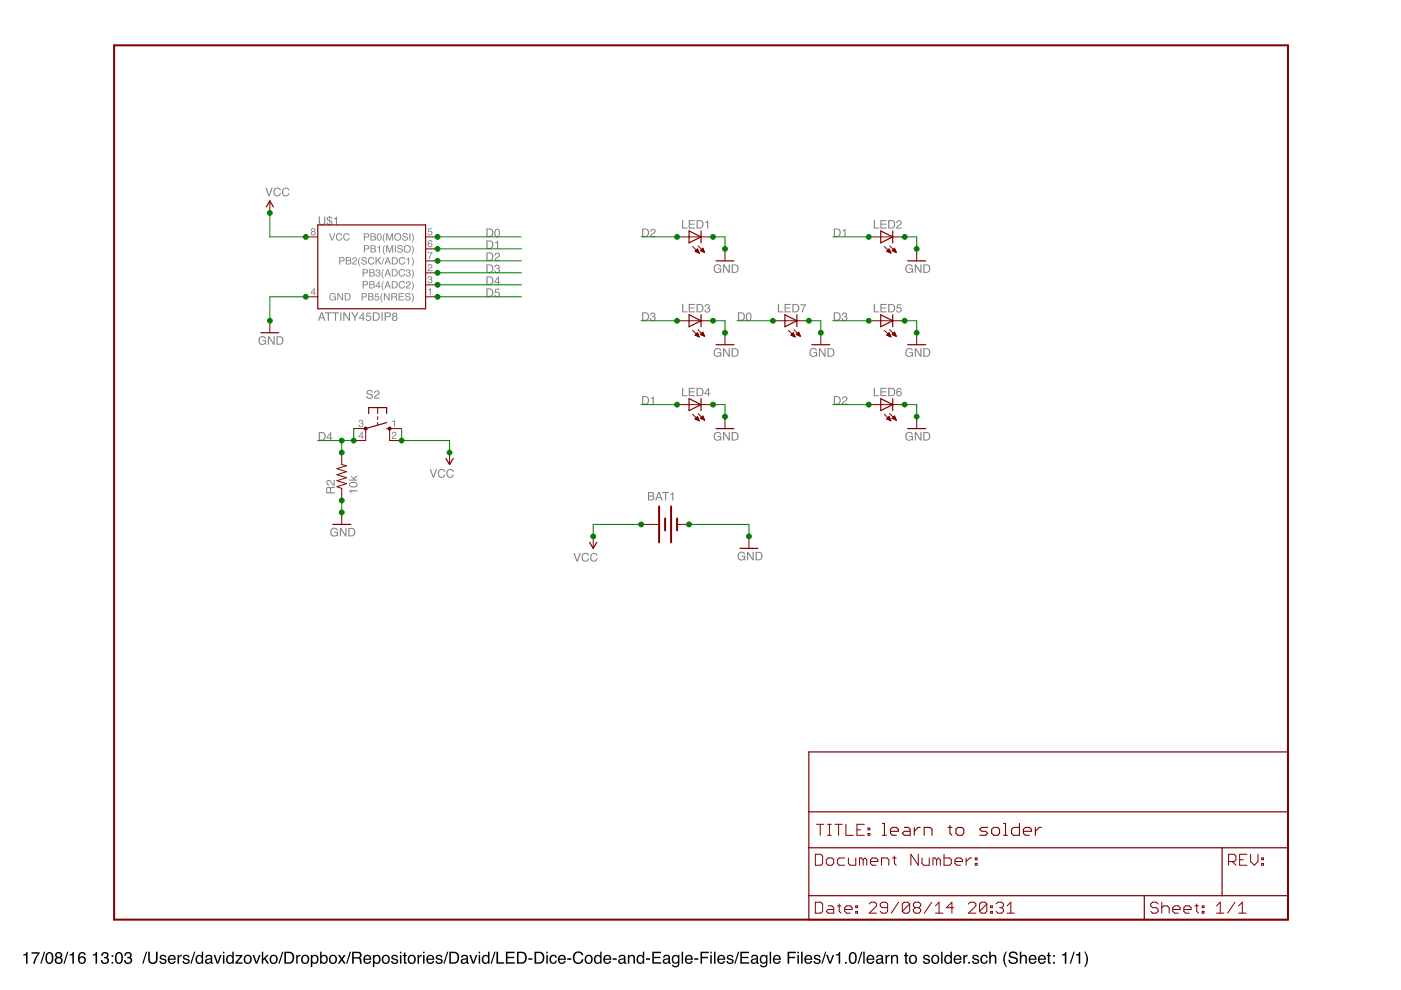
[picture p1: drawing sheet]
<?xml version="1.0" encoding="utf-8"?>
<!DOCTYPE eagle SYSTEM "eagle.dtd">
<!--
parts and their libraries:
SparkFun: Licensing: CC v3.0 Share-Alike You are welcome to use this library for commercial purposes.
-->
<eagle version="6.4">
<drawing>
<settings>
<setting alwaysvectorfont="no"/>
<setting verticaltext="up"/>
</settings>
<grid distance="0.1" unitdist="inch" unit="inch" style="lines" multiple="1" display="no" altdistance="0.01" altunitdist="inch" altunit="inch"/>
<schematic xreflabel="%F%N/%S.%C%R" xrefpart="/%S.%C%R">
<libraries>
<library name="SparkFun">
<symbols>
<symbol name="LETTER_L">
<wire x1="0" y1="185.42" x2="248.92" y2="185.42" width="0.4064" layer="94"/>
<wire x1="248.92" y1="185.42" x2="248.92" y2="0" width="0.4064" layer="94"/>
<wire x1="0" y1="185.42" x2="0" y2="0" width="0.4064" layer="94"/>
<wire x1="0" y1="0" x2="248.92" y2="0" width="0.4064" layer="94"/>
</symbol>
<symbol name="DOCFIELD">
<wire x1="0" y1="0" x2="71.12" y2="0" width="0.254" layer="94"/>
<wire x1="101.6" y1="15.24" x2="87.63" y2="15.24" width="0.254" layer="94"/>
<wire x1="0" y1="0" x2="0" y2="5.08" width="0.254" layer="94"/>
<wire x1="0" y1="5.08" x2="71.12" y2="5.08" width="0.254" layer="94"/>
<wire x1="0" y1="5.08" x2="0" y2="15.24" width="0.254" layer="94"/>
<wire x1="101.6" y1="15.24" x2="101.6" y2="5.08" width="0.254" layer="94"/>
<wire x1="71.12" y1="5.08" x2="71.12" y2="0" width="0.254" layer="94"/>
<wire x1="71.12" y1="5.08" x2="87.63" y2="5.08" width="0.254" layer="94"/>
<wire x1="71.12" y1="0" x2="101.6" y2="0" width="0.254" layer="94"/>
<wire x1="87.63" y1="15.24" x2="87.63" y2="5.08" width="0.254" layer="94"/>
<wire x1="87.63" y1="15.24" x2="0" y2="15.24" width="0.254" layer="94"/>
<wire x1="87.63" y1="5.08" x2="101.6" y2="5.08" width="0.254" layer="94"/>
<wire x1="101.6" y1="5.08" x2="101.6" y2="0" width="0.254" layer="94"/>
<wire x1="0" y1="15.24" x2="0" y2="22.86" width="0.254" layer="94"/>
<wire x1="101.6" y1="35.56" x2="0" y2="35.56" width="0.254" layer="94"/>
<wire x1="101.6" y1="35.56" x2="101.6" y2="22.86" width="0.254" layer="94"/>
<wire x1="0" y1="22.86" x2="101.6" y2="22.86" width="0.254" layer="94"/>
<wire x1="0" y1="22.86" x2="0" y2="35.56" width="0.254" layer="94"/>
<wire x1="101.6" y1="22.86" x2="101.6" y2="15.24" width="0.254" layer="94"/>
<text x="1.27" y="1.27" size="2.54" layer="94" font="vector">Date:</text>
<text x="12.7" y="1.27" size="2.54" layer="94" font="vector">&gt;LAST_DATE_TIME</text>
<text x="72.39" y="1.27" size="2.54" layer="94" font="vector">Sheet:</text>
<text x="86.36" y="1.27" size="2.54" layer="94" font="vector">&gt;SHEET</text>
<text x="88.9" y="11.43" size="2.54" layer="94" font="vector">REV:</text>
<text x="1.524" y="17.78" size="2.54" layer="94" font="vector">TITLE:</text>
<text x="1.27" y="11.43" size="2.54" layer="94" font="vector">Document Number:</text>
<text x="15.494" y="17.78" size="2.7432" layer="94" font="vector">&gt;DRAWING_NAME</text>
</symbol>
<symbol name="ATTINY13">
<wire x1="-12.7" y1="10.16" x2="10.16" y2="10.16" width="0.254" layer="94"/>
<wire x1="10.16" y1="10.16" x2="10.16" y2="-7.62" width="0.254" layer="94"/>
<wire x1="10.16" y1="-7.62" x2="-12.7" y2="-7.62" width="0.254" layer="94"/>
<wire x1="-12.7" y1="-7.62" x2="-12.7" y2="10.16" width="0.254" layer="94"/>
<text x="-12.7" y="-10.16" size="1.778" layer="96">&gt;Value</text>
<text x="-12.7" y="10.16" size="1.778" layer="95">&gt;Name</text>
<pin name="VCC" x="-15.24" y="7.62" length="short"/>
<pin name="PB1(MISO)" x="12.7" y="5.08" length="short" rot="R180"/>
<pin name="PB5(NRES)" x="12.7" y="-5.08" length="short" rot="R180"/>
<pin name="GND" x="-15.24" y="-5.08" length="short"/>
<pin name="PB0(MOSI)" x="12.7" y="7.62" length="short" rot="R180"/>
<pin name="PB2(SCK/ADC1)" x="12.7" y="2.54" length="short" rot="R180"/>
<pin name="PB3(ADC3)" x="12.7" y="0" length="short" rot="R180"/>
<pin name="PB4(ADC2)" x="12.7" y="-2.54" length="short" rot="R180"/>
</symbol>
<symbol name="VCC2">
<wire x1="0.762" y1="1.27" x2="0" y2="2.54" width="0.254" layer="94"/>
<wire x1="0" y1="2.54" x2="-0.762" y2="1.27" width="0.254" layer="94"/>
<text x="-1.016" y="3.556" size="1.778" layer="96">&gt;VALUE</text>
<pin name="VCC" x="0" y="0" visible="off" length="short" direction="sup" rot="R90"/>
</symbol>
<symbol name="GND">
<wire x1="-1.905" y1="0" x2="1.905" y2="0" width="0.254" layer="94"/>
<text x="-2.54" y="-2.54" size="1.778" layer="96">&gt;VALUE</text>
<pin name="GND" x="0" y="2.54" visible="off" length="short" direction="sup" rot="R270"/>
</symbol>
<symbol name="LED">
<wire x1="1.27" y1="0" x2="0" y2="-2.54" width="0.254" layer="94"/>
<wire x1="0" y1="-2.54" x2="-1.27" y2="0" width="0.254" layer="94"/>
<wire x1="1.27" y1="-2.54" x2="0" y2="-2.54" width="0.254" layer="94"/>
<wire x1="0" y1="-2.54" x2="-1.27" y2="-2.54" width="0.254" layer="94"/>
<wire x1="1.27" y1="0" x2="0" y2="0" width="0.254" layer="94"/>
<wire x1="0" y1="0" x2="-1.27" y2="0" width="0.254" layer="94"/>
<wire x1="0" y1="0" x2="0" y2="-2.54" width="0.1524" layer="94"/>
<wire x1="-2.032" y1="-0.762" x2="-3.429" y2="-2.159" width="0.1524" layer="94"/>
<wire x1="-1.905" y1="-1.905" x2="-3.302" y2="-3.302" width="0.1524" layer="94"/>
<text x="3.556" y="-4.572" size="1.778" layer="95" rot="R90">&gt;NAME</text>
<text x="5.715" y="-4.572" size="1.778" layer="96" rot="R90">&gt;VALUE</text>
<pin name="C" x="0" y="-5.08" visible="off" length="short" direction="pas" rot="R90"/>
<pin name="A" x="0" y="2.54" visible="off" length="short" direction="pas" rot="R270"/>
<polygon width="0.1524" layer="94">
<vertex x="-3.429" y="-2.159"/>
<vertex x="-3.048" y="-1.27"/>
<vertex x="-2.54" y="-1.778"/>
</polygon>
<polygon width="0.1524" layer="94">
<vertex x="-3.302" y="-3.302"/>
<vertex x="-2.921" y="-2.413"/>
<vertex x="-2.413" y="-2.921"/>
</polygon>
</symbol>
<symbol name="RESISTOR">
<wire x1="-2.54" y1="0" x2="-2.159" y2="1.016" width="0.1524" layer="94"/>
<wire x1="-2.159" y1="1.016" x2="-1.524" y2="-1.016" width="0.1524" layer="94"/>
<wire x1="-1.524" y1="-1.016" x2="-0.889" y2="1.016" width="0.1524" layer="94"/>
<wire x1="-0.889" y1="1.016" x2="-0.254" y2="-1.016" width="0.1524" layer="94"/>
<wire x1="-0.254" y1="-1.016" x2="0.381" y2="1.016" width="0.1524" layer="94"/>
<wire x1="0.381" y1="1.016" x2="1.016" y2="-1.016" width="0.1524" layer="94"/>
<wire x1="1.016" y1="-1.016" x2="1.651" y2="1.016" width="0.1524" layer="94"/>
<wire x1="1.651" y1="1.016" x2="2.286" y2="-1.016" width="0.1524" layer="94"/>
<wire x1="2.286" y1="-1.016" x2="2.54" y2="0" width="0.1524" layer="94"/>
<text x="-3.81" y="1.4986" size="1.778" layer="95">&gt;NAME</text>
<text x="-3.81" y="-3.302" size="1.778" layer="96">&gt;VALUE</text>
<pin name="2" x="5.08" y="0" visible="off" length="short" direction="pas" swaplevel="1" rot="R180"/>
<pin name="1" x="-5.08" y="0" visible="off" length="short" direction="pas" swaplevel="1"/>
</symbol>
<symbol name="BATTERY">
<wire x1="-1.27" y1="3.81" x2="-1.27" y2="-3.81" width="0.4064" layer="94"/>
<wire x1="0" y1="1.27" x2="0" y2="-1.27" width="0.4064" layer="94"/>
<wire x1="1.27" y1="3.81" x2="1.27" y2="-3.81" width="0.4064" layer="94"/>
<wire x1="2.54" y1="1.27" x2="2.54" y2="-1.27" width="0.4064" layer="94"/>
<wire x1="-2.54" y1="0" x2="-1.524" y2="0" width="0.1524" layer="94"/>
<text x="-3.81" y="5.08" size="1.778" layer="95">&gt;NAME</text>
<text x="-3.81" y="-6.35" size="1.778" layer="96">&gt;VALUE</text>
<pin name="-" x="5.08" y="0" visible="off" length="short" direction="pwr" rot="R180"/>
<pin name="+" x="-5.08" y="0" visible="off" length="short" direction="pwr"/>
</symbol>
</symbols>
<devicesets>
<deviceset name="FRAME-LETTER" prefix="FRAME">
<gates>
<gate name="G$1" symbol="LETTER_L" x="0" y="0"/>
<gate name="G$2" symbol="DOCFIELD" x="147.32" y="0" addlevel="must"/>
</gates>
<devices>
<device name="">
<technologies>
<technology name=""/>
</technologies>
</device>
</devices>
</deviceset>
<deviceset name="ATTINY45">
<gates>
<gate name="G$1" symbol="ATTINY13" x="0" y="0"/>
</gates>
<devices>
<device name="" package="SO08-EIAJ">
<connects>
<connect gate="G$1" pin="GND" pad="4"/>
<connect gate="G$1" pin="PB0(MOSI)" pad="5"/>
<connect gate="G$1" pin="PB1(MISO)" pad="6"/>
<connect gate="G$1" pin="PB2(SCK/ADC1)" pad="7"/>
<connect gate="G$1" pin="PB3(ADC3)" pad="2"/>
<connect gate="G$1" pin="PB4(ADC2)" pad="3"/>
<connect gate="G$1" pin="PB5(NRES)" pad="1"/>
<connect gate="G$1" pin="VCC" pad="8"/>
</connects>
<technologies>
<technology name=""/>
</technologies>
</device>
<device name="DIP8" package="DIP08">
<connects>
<connect gate="G$1" pin="GND" pad="4"/>
<connect gate="G$1" pin="PB0(MOSI)" pad="5"/>
<connect gate="G$1" pin="PB1(MISO)" pad="6"/>
<connect gate="G$1" pin="PB2(SCK/ADC1)" pad="7"/>
<connect gate="G$1" pin="PB3(ADC3)" pad="2"/>
<connect gate="G$1" pin="PB4(ADC2)" pad="3"/>
<connect gate="G$1" pin="PB5(NRES)" pad="1"/>
<connect gate="G$1" pin="VCC" pad="8"/>
</connects>
<technologies>
<technology name=""/>
</technologies>
</device>
</devices>
</deviceset>
<deviceset name="VCC" prefix="P+">
<gates>
<gate name="1" symbol="VCC2" x="0" y="0"/>
</gates>
<devices>
<device name="">
<technologies>
<technology name=""/>
</technologies>
</device>
</devices>
</deviceset>
<deviceset name="GND" prefix="GND">
<gates>
<gate name="1" symbol="GND" x="0" y="0"/>
</gates>
<devices>
<device name="">
<technologies>
<technology name=""/>
</technologies>
</device>
</devices>
</deviceset>
<deviceset name="LED" prefix="LED" uservalue="yes">
<gates>
<gate name="G$1" symbol="LED" x="0" y="0"/>
</gates>
<devices>
<device name="5MM" package="LED5MM">
<connects>
<connect gate="G$1" pin="A" pad="A"/>
<connect gate="G$1" pin="C" pad="K"/>
</connects>
<technologies>
<technology name=""/>
</technologies>
</device>
<device name="3MM" package="LED3MM">
<connects>
<connect gate="G$1" pin="A" pad="A"/>
<connect gate="G$1" pin="C" pad="K"/>
</connects>
<technologies>
<technology name=""/>
</technologies>
</device>
<device name="1206" package="LED-1206">
<connects>
<connect gate="G$1" pin="A" pad="A"/>
<connect gate="G$1" pin="C" pad="C"/>
</connects>
<technologies>
<technology name=""/>
</technologies>
</device>
<device name="0603" package="LED-0603">
<connects>
<connect gate="G$1" pin="A" pad="A"/>
<connect gate="G$1" pin="C" pad="C"/>
</connects>
<technologies>
<technology name=""/>
</technologies>
</device>
<device name="10MM" package="LED10MM">
<connects>
<connect gate="G$1" pin="A" pad="A"/>
<connect gate="G$1" pin="C" pad="C"/>
</connects>
<technologies>
<technology name=""/>
</technologies>
</device>
<device name="-FKIT-1206" package="FKIT-LED-1206">
<connects>
<connect gate="G$1" pin="A" pad="A"/>
<connect gate="G$1" pin="C" pad="C"/>
</connects>
<technologies>
<technology name=""/>
</technologies>
</device>
<device name="-3MM-NO_SILK" package="LED3MM-NS">
<connects>
<connect gate="G$1" pin="A" pad="A"/>
<connect gate="G$1" pin="C" pad="K"/>
</connects>
<technologies>
<technology name=""/>
</technologies>
</device>
<device name="5MM-KIT" package="LED5MM-KIT">
<connects>
<connect gate="G$1" pin="A" pad="A"/>
<connect gate="G$1" pin="C" pad="K"/>
</connects>
<technologies>
<technology name=""/>
</technologies>
</device>
</devices>
</deviceset>
<deviceset name="RESISTOR" prefix="R" uservalue="yes">
<gates>
<gate name="G$1" symbol="RESISTOR" x="0" y="0"/>
</gates>
<devices>
<device name="1206" package="1206">
<connects>
<connect gate="G$1" pin="1" pad="1"/>
<connect gate="G$1" pin="2" pad="2"/>
</connects>
<technologies>
<technology name=""/>
</technologies>
</device>
<device name="AXIAL-0.3" package="AXIAL-0.3">
<connects>
<connect gate="G$1" pin="1" pad="P$1"/>
<connect gate="G$1" pin="2" pad="P$2"/>
</connects>
<technologies>
<technology name=""/>
</technologies>
</device>
<device name="2010" package="R2010">
<connects>
<connect gate="G$1" pin="1" pad="1"/>
<connect gate="G$1" pin="2" pad="2"/>
</connects>
<technologies>
<technology name=""/>
</technologies>
</device>
<device name="0805-RES" package="0805">
<connects>
<connect gate="G$1" pin="1" pad="1"/>
<connect gate="G$1" pin="2" pad="2"/>
</connects>
<technologies>
<technology name=""/>
</technologies>
</device>
<device name="0603-RES" package="0603-RES">
<connects>
<connect gate="G$1" pin="1" pad="1"/>
<connect gate="G$1" pin="2" pad="2"/>
</connects>
<technologies>
<technology name=""/>
</technologies>
</device>
<device name="0402-RES" package="0402-RES">
<connects>
<connect gate="G$1" pin="1" pad="1"/>
<connect gate="G$1" pin="2" pad="2"/>
</connects>
<technologies>
<technology name=""/>
</technologies>
</device>
<device name="PTH-1/6W" package="1/6W-RES">
<connects>
<connect gate="G$1" pin="1" pad="1"/>
<connect gate="G$1" pin="2" pad="2"/>
</connects>
<technologies>
<technology name=""/>
</technologies>
</device>
<device name="2512" package="R2512">
<connects>
<connect gate="G$1" pin="1" pad="1"/>
<connect gate="G$1" pin="2" pad="2"/>
</connects>
<technologies>
<technology name=""/>
</technologies>
</device>
<device name="PTH-1/4W" package="AXIAL-0.4">
<connects>
<connect gate="G$1" pin="1" pad="P$1"/>
<connect gate="G$1" pin="2" pad="P$2"/>
</connects>
<technologies>
<technology name=""/>
</technologies>
</device>
<device name="PTH-1/2W" package="AXIAL-0.5">
<connects>
<connect gate="G$1" pin="1" pad="P$1"/>
<connect gate="G$1" pin="2" pad="P$2"/>
</connects>
<technologies>
<technology name=""/>
</technologies>
</device>
<device name="PTH-1W" package="AXIAL-0.6">
<connects>
<connect gate="G$1" pin="1" pad="P$1"/>
<connect gate="G$1" pin="2" pad="P$2"/>
</connects>
<technologies>
<technology name=""/>
</technologies>
</device>
<device name="PTH-2W" package="AXIAL-0.8">
<connects>
<connect gate="G$1" pin="1" pad="P$1"/>
<connect gate="G$1" pin="2" pad="P$2"/>
</connects>
<technologies>
<technology name=""/>
</technologies>
</device>
<device name="KIT" package="AXIAL-0.3-KIT">
<connects>
<connect gate="G$1" pin="1" pad="P$1"/>
<connect gate="G$1" pin="2" pad="P$2"/>
</connects>
<technologies>
<technology name=""/>
</technologies>
</device>
</devices>
</deviceset>
<deviceset name="BATTERY" prefix="BAT" uservalue="yes">
<gates>
<gate name="G$1" symbol="BATTERY" x="0" y="0"/>
</gates>
<devices>
<device name="AAA" package="BATTERY-AAA">
<connects>
<connect gate="G$1" pin="+" pad="PWR@1"/>
<connect gate="G$1" pin="-" pad="GND@1"/>
</connects>
<technologies>
<technology name=""/>
</technologies>
</device>
<device name="20PTH2" package="BATTERY">
<connects>
<connect gate="G$1" pin="+" pad="+"/>
<connect gate="G$1" pin="-" pad="-"/>
</connects>
<technologies>
<technology name=""/>
</technologies>
</device>
<device name="AA" package="BATTERY-AA">
<connects>
<connect gate="G$1" pin="+" pad="PWR@1"/>
<connect gate="G$1" pin="-" pad="GND@1"/>
</connects>
<technologies>
<technology name=""/>
</technologies>
</device>
<device name="12PTH" package="BATTCON_12MM_PTH">
<connects>
<connect gate="G$1" pin="+" pad="VCC@1"/>
<connect gate="G$1" pin="-" pad="GND"/>
</connects>
<technologies>
<technology name=""/>
</technologies>
</device>
<device name="20SMD" package="BATTCON_20MM">
<connects>
<connect gate="G$1" pin="+" pad="1"/>
<connect gate="G$1" pin="-" pad="2"/>
</connects>
<technologies>
<technology name=""/>
</technologies>
</device>
<device name="245MM" package="BATTCON_245MM">
<connects>
<connect gate="G$1" pin="+" pad="1"/>
<connect gate="G$1" pin="-" pad="2"/>
</connects>
<technologies>
<technology name=""/>
</technologies>
</device>
<device name="20PTH" package="BATTCOM_20MM_PTH">
<connects>
<connect gate="G$1" pin="+" pad="1"/>
<connect gate="G$1" pin="-" pad="2"/>
</connects>
<technologies>
<technology name=""/>
</technologies>
</device>
<device name="245PTH" package="BATTCON_245MM_PTH">
<connects>
<connect gate="G$1" pin="+" pad="3"/>
<connect gate="G$1" pin="-" pad="2"/>
</connects>
<technologies>
<technology name=""/>
</technologies>
</device>
<device name="1100" package="LIPO-1100MAH">
<connects>
<connect gate="G$1" pin="+" pad="+"/>
<connect gate="G$1" pin="-" pad="-"/>
</connects>
<technologies>
<technology name=""/>
</technologies>
</device>
<device name="AA-PANEL" package="BATTERY-AA-PANEL">
<connects>
<connect gate="G$1" pin="+" pad="+"/>
<connect gate="G$1" pin="-" pad="-"/>
</connects>
<technologies>
<technology name=""/>
</technologies>
</device>
<device name="FOB" package="BATTERY_20MM_PTH_COMPACT">
<connects>
<connect gate="G$1" pin="+" pad="1"/>
<connect gate="G$1" pin="-" pad="2"/>
</connects>
<technologies>
<technology name=""/>
</technologies>
</device>
<device name="12MM" package="BATTCON_12MM">
<connects>
<connect gate="G$1" pin="+" pad="PWR@1"/>
<connect gate="G$1" pin="-" pad="GND"/>
</connects>
<technologies>
<technology name=""/>
</technologies>
</device>
<device name="20MM_4LEGS" package="BATTCON_20MM_4LEGS">
<connects>
<connect gate="G$1" pin="+" pad="1"/>
<connect gate="G$1" pin="-" pad="2"/>
</connects>
<technologies>
<technology name=""/>
</technologies>
</device>
<device name="AA-KIT" package="BATTERY-AA-KIT">
<connects>
<connect gate="G$1" pin="+" pad="PWR@1"/>
<connect gate="G$1" pin="-" pad="GND@1"/>
</connects>
<technologies>
<technology name=""/>
</technologies>
</device>
</devices>
</deviceset>
</devicesets>
</library>
<library name="switch-omron">
<symbols>
<symbol name="TS2">
<wire x1="0" y1="1.905" x2="0" y2="2.54" width="0.254" layer="94"/>
<wire x1="-4.445" y1="1.905" x2="-3.175" y2="1.905" width="0.254" layer="94"/>
<wire x1="-4.445" y1="-1.905" x2="-3.175" y2="-1.905" width="0.254" layer="94"/>
<wire x1="-4.445" y1="1.905" x2="-4.445" y2="0" width="0.254" layer="94"/>
<wire x1="-4.445" y1="0" x2="-4.445" y2="-1.905" width="0.254" layer="94"/>
<wire x1="-2.54" y1="0" x2="-1.905" y2="0" width="0.1524" layer="94"/>
<wire x1="-1.27" y1="0" x2="-0.635" y2="0" width="0.1524" layer="94"/>
<wire x1="-4.445" y1="0" x2="-3.175" y2="0" width="0.1524" layer="94"/>
<wire x1="2.54" y1="2.54" x2="0" y2="2.54" width="0.1524" layer="94"/>
<wire x1="2.54" y1="-2.54" x2="0" y2="-2.54" width="0.1524" layer="94"/>
<wire x1="0" y1="-2.54" x2="-1.27" y2="1.905" width="0.254" layer="94"/>
<circle x="0" y="-2.54" radius="0.127" width="0.4064" layer="94"/>
<circle x="0" y="2.54" radius="0.127" width="0.4064" layer="94"/>
<text x="-6.35" y="-2.54" size="1.778" layer="95" rot="R90">&gt;NAME</text>
<text x="-3.81" y="3.175" size="1.778" layer="96" rot="R90">&gt;VALUE</text>
<pin name="P" x="0" y="-5.08" visible="pad" length="short" direction="pas" swaplevel="2" rot="R90"/>
<pin name="S" x="0" y="5.08" visible="pad" length="short" direction="pas" swaplevel="1" rot="R270"/>
<pin name="S1" x="2.54" y="5.08" visible="pad" length="short" direction="pas" swaplevel="1" rot="R270"/>
<pin name="P1" x="2.54" y="-5.08" visible="pad" length="short" direction="pas" swaplevel="2" rot="R90"/>
</symbol>
</symbols>
<devicesets>
<deviceset name="40-XX" prefix="S" uservalue="yes">
<gates>
<gate name="1" symbol="TS2" x="0" y="0"/>
</gates>
<devices>
<device name="" package="B3F-40XX">
<connects>
<connect gate="1" pin="P" pad="3"/>
<connect gate="1" pin="P1" pad="4"/>
<connect gate="1" pin="S" pad="1"/>
<connect gate="1" pin="S1" pad="2"/>
</connects>
<technologies>
<technology name="">
<attribute name="MF" value="OMRON COMPONENTS USA" constant="no"/>
<attribute name="MPN" value="B3F-4000" constant="no"/>
<attribute name="OC_FARNELL" value="176434" constant="no"/>
<attribute name="OC_NEWARK" value="36K3105" constant="no"/>
</technology>
</technologies>
</device>
</devices>
</deviceset>
</devicesets>
</library>
</libraries>
<attributes>
</attributes>
<variantdefs>
</variantdefs>
<classes>
<class number="0" name="default" width="0" drill="0">
</class>
</classes>
<parts>
<part name="FRAME1" library="SparkFun" deviceset="FRAME-LETTER" device=""/>
<part name="U$1" library="SparkFun" deviceset="ATTINY45" device="DIP8"/>
<part name="P+1" library="SparkFun" deviceset="VCC" device=""/>
<part name="GND1" library="SparkFun" deviceset="GND" device=""/>
<part name="LED1" library="SparkFun" deviceset="LED" device="5MM"/>
<part name="LED2" library="SparkFun" deviceset="LED" device="5MM"/>
<part name="LED3" library="SparkFun" deviceset="LED" device="5MM"/>
<part name="LED4" library="SparkFun" deviceset="LED" device="5MM"/>
<part name="LED5" library="SparkFun" deviceset="LED" device="5MM"/>
<part name="LED6" library="SparkFun" deviceset="LED" device="5MM"/>
<part name="LED7" library="SparkFun" deviceset="LED" device="5MM"/>
<part name="GND2" library="SparkFun" deviceset="GND" device=""/>
<part name="GND3" library="SparkFun" deviceset="GND" device=""/>
<part name="GND4" library="SparkFun" deviceset="GND" device=""/>
<part name="GND5" library="SparkFun" deviceset="GND" device=""/>
<part name="GND6" library="SparkFun" deviceset="GND" device=""/>
<part name="GND7" library="SparkFun" deviceset="GND" device=""/>
<part name="GND8" library="SparkFun" deviceset="GND" device=""/>
<part name="BAT1" library="SparkFun" deviceset="BATTERY" device="20PTH"/>
<part name="P+3" library="SparkFun" deviceset="VCC" device=""/>
<part name="GND10" library="SparkFun" deviceset="GND" device=""/>
<part name="S2" library="switch-omron" deviceset="40-XX" device=""/>
<part name="P+4" library="SparkFun" deviceset="VCC" device=""/>
<part name="R2" library="SparkFun" deviceset="RESISTOR" device="AXIAL-0.3" value="10k"/>
<part name="GND11" library="SparkFun" deviceset="GND" device=""/>
</parts>
<sheets>
<sheet>
<plain>
</plain>
<instances>
<instance part="FRAME1" gate="G$1" x="0" y="0"/>
<instance part="FRAME1" gate="G$2" x="147.32" y="0"/>
<instance part="U$1" gate="G$1" x="55.88" y="137.16"/>
<instance part="P+1" gate="1" x="33.02" y="149.86"/>
<instance part="GND1" gate="1" x="33.02" y="124.46"/>
<instance part="LED1" gate="G$1" x="121.92" y="144.78" rot="R90"/>
<instance part="LED2" gate="G$1" x="162.56" y="144.78" rot="R90"/>
<instance part="LED3" gate="G$1" x="121.92" y="127" rot="R90"/>
<instance part="LED4" gate="G$1" x="121.92" y="109.22" rot="R90"/>
<instance part="LED5" gate="G$1" x="162.56" y="127" rot="R90"/>
<instance part="LED6" gate="G$1" x="162.56" y="109.22" rot="R90"/>
<instance part="LED7" gate="G$1" x="142.24" y="127" rot="R90"/>
<instance part="GND2" gate="1" x="129.54" y="139.7"/>
<instance part="GND3" gate="1" x="129.54" y="121.92"/>
<instance part="GND4" gate="1" x="129.54" y="104.14"/>
<instance part="GND5" gate="1" x="149.86" y="121.92"/>
<instance part="GND6" gate="1" x="170.18" y="104.14"/>
<instance part="GND7" gate="1" x="170.18" y="121.92"/>
<instance part="GND8" gate="1" x="170.18" y="139.7"/>
<instance part="BAT1" gate="G$1" x="116.84" y="83.82"/>
<instance part="P+3" gate="1" x="101.6" y="81.28" rot="R180"/>
<instance part="GND10" gate="1" x="134.62" y="78.74"/>
<instance part="S2" gate="1" x="55.88" y="104.14" rot="R270"/>
<instance part="P+4" gate="1" x="71.12" y="99.06" rot="R180"/>
<instance part="R2" gate="G$1" x="48.26" y="93.98" rot="R90"/>
<instance part="GND11" gate="1" x="48.26" y="83.82"/>
</instances>
<busses>
</busses>
<nets>
<net name="GND" class="0">
<segment>
<pinref part="U$1" gate="G$1" pin="GND"/>
<pinref part="GND1" gate="1" pin="GND"/>
<wire x1="40.64" y1="132.08" x2="33.02" y2="132.08" width="0.1524" layer="91"/>
<wire x1="33.02" y1="132.08" x2="33.02" y2="127" width="0.1524" layer="91"/>
<junction x="33.02" y="127"/>
<junction x="40.64" y="132.08"/>
</segment>
<segment>
<wire x1="48.26" y1="88.9" x2="48.26" y2="86.36" width="0.1524" layer="91"/>
<pinref part="GND11" gate="1" pin="GND"/>
<pinref part="R2" gate="G$1" pin="1"/>
<junction x="48.26" y="88.9"/>
<junction x="48.26" y="86.36"/>
</segment>
<segment>
<pinref part="BAT1" gate="G$1" pin="-"/>
<wire x1="121.92" y1="83.82" x2="134.62" y2="83.82" width="0.1524" layer="91"/>
<wire x1="134.62" y1="83.82" x2="134.62" y2="81.28" width="0.1524" layer="91"/>
<pinref part="GND10" gate="1" pin="GND"/>
<junction x="121.92" y="83.82"/>
<junction x="134.62" y="81.28"/>
</segment>
<segment>
<pinref part="LED4" gate="G$1" pin="C"/>
<pinref part="GND4" gate="1" pin="GND"/>
<wire x1="127" y1="109.22" x2="129.54" y2="109.22" width="0.1524" layer="91"/>
<wire x1="129.54" y1="109.22" x2="129.54" y2="106.68" width="0.1524" layer="91"/>
<junction x="127" y="109.22"/>
<junction x="129.54" y="106.68"/>
</segment>
<segment>
<pinref part="LED3" gate="G$1" pin="C"/>
<pinref part="GND3" gate="1" pin="GND"/>
<wire x1="127" y1="127" x2="129.54" y2="127" width="0.1524" layer="91"/>
<wire x1="129.54" y1="127" x2="129.54" y2="124.46" width="0.1524" layer="91"/>
<junction x="127" y="127"/>
<junction x="129.54" y="124.46"/>
</segment>
<segment>
<pinref part="LED1" gate="G$1" pin="C"/>
<pinref part="GND2" gate="1" pin="GND"/>
<wire x1="127" y1="144.78" x2="129.54" y2="144.78" width="0.1524" layer="91"/>
<wire x1="129.54" y1="144.78" x2="129.54" y2="142.24" width="0.1524" layer="91"/>
<junction x="129.54" y="142.24"/>
<junction x="127" y="144.78"/>
</segment>
<segment>
<pinref part="LED2" gate="G$1" pin="C"/>
<pinref part="GND8" gate="1" pin="GND"/>
<wire x1="167.64" y1="144.78" x2="170.18" y2="144.78" width="0.1524" layer="91"/>
<wire x1="170.18" y1="144.78" x2="170.18" y2="142.24" width="0.1524" layer="91"/>
<junction x="170.18" y="142.24"/>
<junction x="167.64" y="144.78"/>
</segment>
<segment>
<pinref part="LED5" gate="G$1" pin="C"/>
<pinref part="GND7" gate="1" pin="GND"/>
<wire x1="167.64" y1="127" x2="170.18" y2="127" width="0.1524" layer="91"/>
<wire x1="170.18" y1="127" x2="170.18" y2="124.46" width="0.1524" layer="91"/>
<junction x="167.64" y="127"/>
<junction x="170.18" y="124.46"/>
</segment>
<segment>
<pinref part="LED7" gate="G$1" pin="C"/>
<pinref part="GND5" gate="1" pin="GND"/>
<wire x1="147.32" y1="127" x2="149.86" y2="127" width="0.1524" layer="91"/>
<wire x1="149.86" y1="127" x2="149.86" y2="124.46" width="0.1524" layer="91"/>
<junction x="149.86" y="124.46"/>
<junction x="147.32" y="127"/>
</segment>
<segment>
<pinref part="LED6" gate="G$1" pin="C"/>
<pinref part="GND6" gate="1" pin="GND"/>
<wire x1="167.64" y1="109.22" x2="170.18" y2="109.22" width="0.1524" layer="91"/>
<wire x1="170.18" y1="109.22" x2="170.18" y2="106.68" width="0.1524" layer="91"/>
<junction x="167.64" y="109.22"/>
<junction x="170.18" y="106.68"/>
</segment>
</net>
<net name="VCC" class="0">
<segment>
<pinref part="U$1" gate="G$1" pin="VCC"/>
<wire x1="40.64" y1="144.78" x2="33.02" y2="144.78" width="0.1524" layer="91"/>
<wire x1="33.02" y1="144.78" x2="33.02" y2="149.86" width="0.1524" layer="91"/>
<pinref part="P+1" gate="1" pin="VCC"/>
<junction x="33.02" y="149.86"/>
<junction x="40.64" y="144.78"/>
</segment>
<segment>
<pinref part="BAT1" gate="G$1" pin="+"/>
<wire x1="111.76" y1="83.82" x2="101.6" y2="83.82" width="0.1524" layer="91"/>
<wire x1="101.6" y1="83.82" x2="101.6" y2="81.28" width="0.1524" layer="91"/>
<pinref part="P+3" gate="1" pin="VCC"/>
<junction x="111.76" y="83.82"/>
<junction x="101.6" y="81.28"/>
</segment>
<segment>
<wire x1="60.96" y1="101.6" x2="71.12" y2="101.6" width="0.1524" layer="91"/>
<wire x1="71.12" y1="101.6" x2="71.12" y2="99.06" width="0.1524" layer="91"/>
<pinref part="P+4" gate="1" pin="VCC"/>
<junction x="71.12" y="99.06"/>
<pinref part="S2" gate="1" pin="S1"/>
<pinref part="S2" gate="1" pin="S"/>
<wire x1="60.96" y1="101.6" x2="60.96" y2="104.14" width="0.1524" layer="91"/>
<junction x="60.96" y="101.6"/>
</segment>
</net>
<net name="D5" class="0">
<segment>
<pinref part="U$1" gate="G$1" pin="PB5(NRES)"/>
<wire x1="68.58" y1="132.08" x2="86.36" y2="132.08" width="0.1524" layer="91"/>
<label x="78.74" y="132.08" size="1.778" layer="95"/>
<junction x="68.58" y="132.08"/>
</segment>
</net>
<net name="D4" class="0">
<segment>
<pinref part="U$1" gate="G$1" pin="PB4(ADC2)"/>
<wire x1="68.58" y1="134.62" x2="86.36" y2="134.62" width="0.1524" layer="91"/>
<label x="78.74" y="134.62" size="1.778" layer="95"/>
<junction x="68.58" y="134.62"/>
</segment>
<segment>
<wire x1="50.8" y1="101.6" x2="48.26" y2="101.6" width="0.1524" layer="91"/>
<wire x1="48.26" y1="101.6" x2="43.18" y2="101.6" width="0.1524" layer="91"/>
<wire x1="48.26" y1="101.6" x2="48.26" y2="99.06" width="0.1524" layer="91"/>
<pinref part="R2" gate="G$1" pin="2"/>
<label x="43.18" y="101.6" size="1.778" layer="95"/>
<junction x="48.26" y="101.6"/>
<junction x="48.26" y="99.06"/>
<pinref part="S2" gate="1" pin="P"/>
<wire x1="50.8" y1="104.14" x2="50.8" y2="101.6" width="0.1524" layer="91"/>
<pinref part="S2" gate="1" pin="P1"/>
<junction x="50.8" y="101.6"/>
</segment>
</net>
<net name="D3" class="0">
<segment>
<pinref part="U$1" gate="G$1" pin="PB3(ADC3)"/>
<wire x1="68.58" y1="137.16" x2="86.36" y2="137.16" width="0.1524" layer="91"/>
<label x="78.74" y="137.16" size="1.778" layer="95"/>
<junction x="68.58" y="137.16"/>
</segment>
<segment>
<wire x1="119.38" y1="127" x2="111.76" y2="127" width="0.1524" layer="91"/>
<label x="111.76" y="127" size="1.778" layer="95"/>
<pinref part="LED3" gate="G$1" pin="A"/>
<junction x="119.38" y="127"/>
</segment>
<segment>
<wire x1="160.02" y1="127" x2="152.4" y2="127" width="0.1524" layer="91"/>
<label x="152.4" y="127" size="1.778" layer="95"/>
<pinref part="LED5" gate="G$1" pin="A"/>
<junction x="160.02" y="127"/>
</segment>
</net>
<net name="D2" class="0">
<segment>
<pinref part="U$1" gate="G$1" pin="PB2(SCK/ADC1)"/>
<wire x1="68.58" y1="139.7" x2="86.36" y2="139.7" width="0.1524" layer="91"/>
<label x="78.74" y="139.7" size="1.778" layer="95"/>
<junction x="68.58" y="139.7"/>
</segment>
<segment>
<pinref part="LED1" gate="G$1" pin="A"/>
<wire x1="119.38" y1="144.78" x2="111.76" y2="144.78" width="0.1524" layer="91"/>
<label x="111.76" y="144.78" size="1.778" layer="95"/>
<junction x="119.38" y="144.78"/>
</segment>
<segment>
<wire x1="160.02" y1="109.22" x2="152.4" y2="109.22" width="0.1524" layer="91"/>
<label x="152.4" y="109.22" size="1.778" layer="95"/>
<pinref part="LED6" gate="G$1" pin="A"/>
<junction x="160.02" y="109.22"/>
</segment>
</net>
<net name="D1" class="0">
<segment>
<pinref part="U$1" gate="G$1" pin="PB1(MISO)"/>
<wire x1="68.58" y1="142.24" x2="86.36" y2="142.24" width="0.1524" layer="91"/>
<label x="78.74" y="142.24" size="1.778" layer="95"/>
<junction x="68.58" y="142.24"/>
</segment>
<segment>
<wire x1="119.38" y1="109.22" x2="111.76" y2="109.22" width="0.1524" layer="91"/>
<label x="111.76" y="109.22" size="1.778" layer="95"/>
<pinref part="LED4" gate="G$1" pin="A"/>
<junction x="119.38" y="109.22"/>
</segment>
<segment>
<wire x1="160.02" y1="144.78" x2="152.4" y2="144.78" width="0.1524" layer="91"/>
<label x="152.4" y="144.78" size="1.778" layer="95"/>
<pinref part="LED2" gate="G$1" pin="A"/>
<junction x="160.02" y="144.78"/>
</segment>
</net>
<net name="D0" class="0">
<segment>
<pinref part="U$1" gate="G$1" pin="PB0(MOSI)"/>
<wire x1="68.58" y1="144.78" x2="86.36" y2="144.78" width="0.1524" layer="91"/>
<label x="78.74" y="144.78" size="1.778" layer="95"/>
<junction x="68.58" y="144.78"/>
</segment>
<segment>
<wire x1="139.7" y1="127" x2="132.08" y2="127" width="0.1524" layer="91"/>
<label x="132.08" y="127" size="1.778" layer="95"/>
<pinref part="LED7" gate="G$1" pin="A"/>
<junction x="139.7" y="127"/>
</segment>
</net>
</nets>
</sheet>
</sheets>
</schematic>
</drawing>
</eagle>
